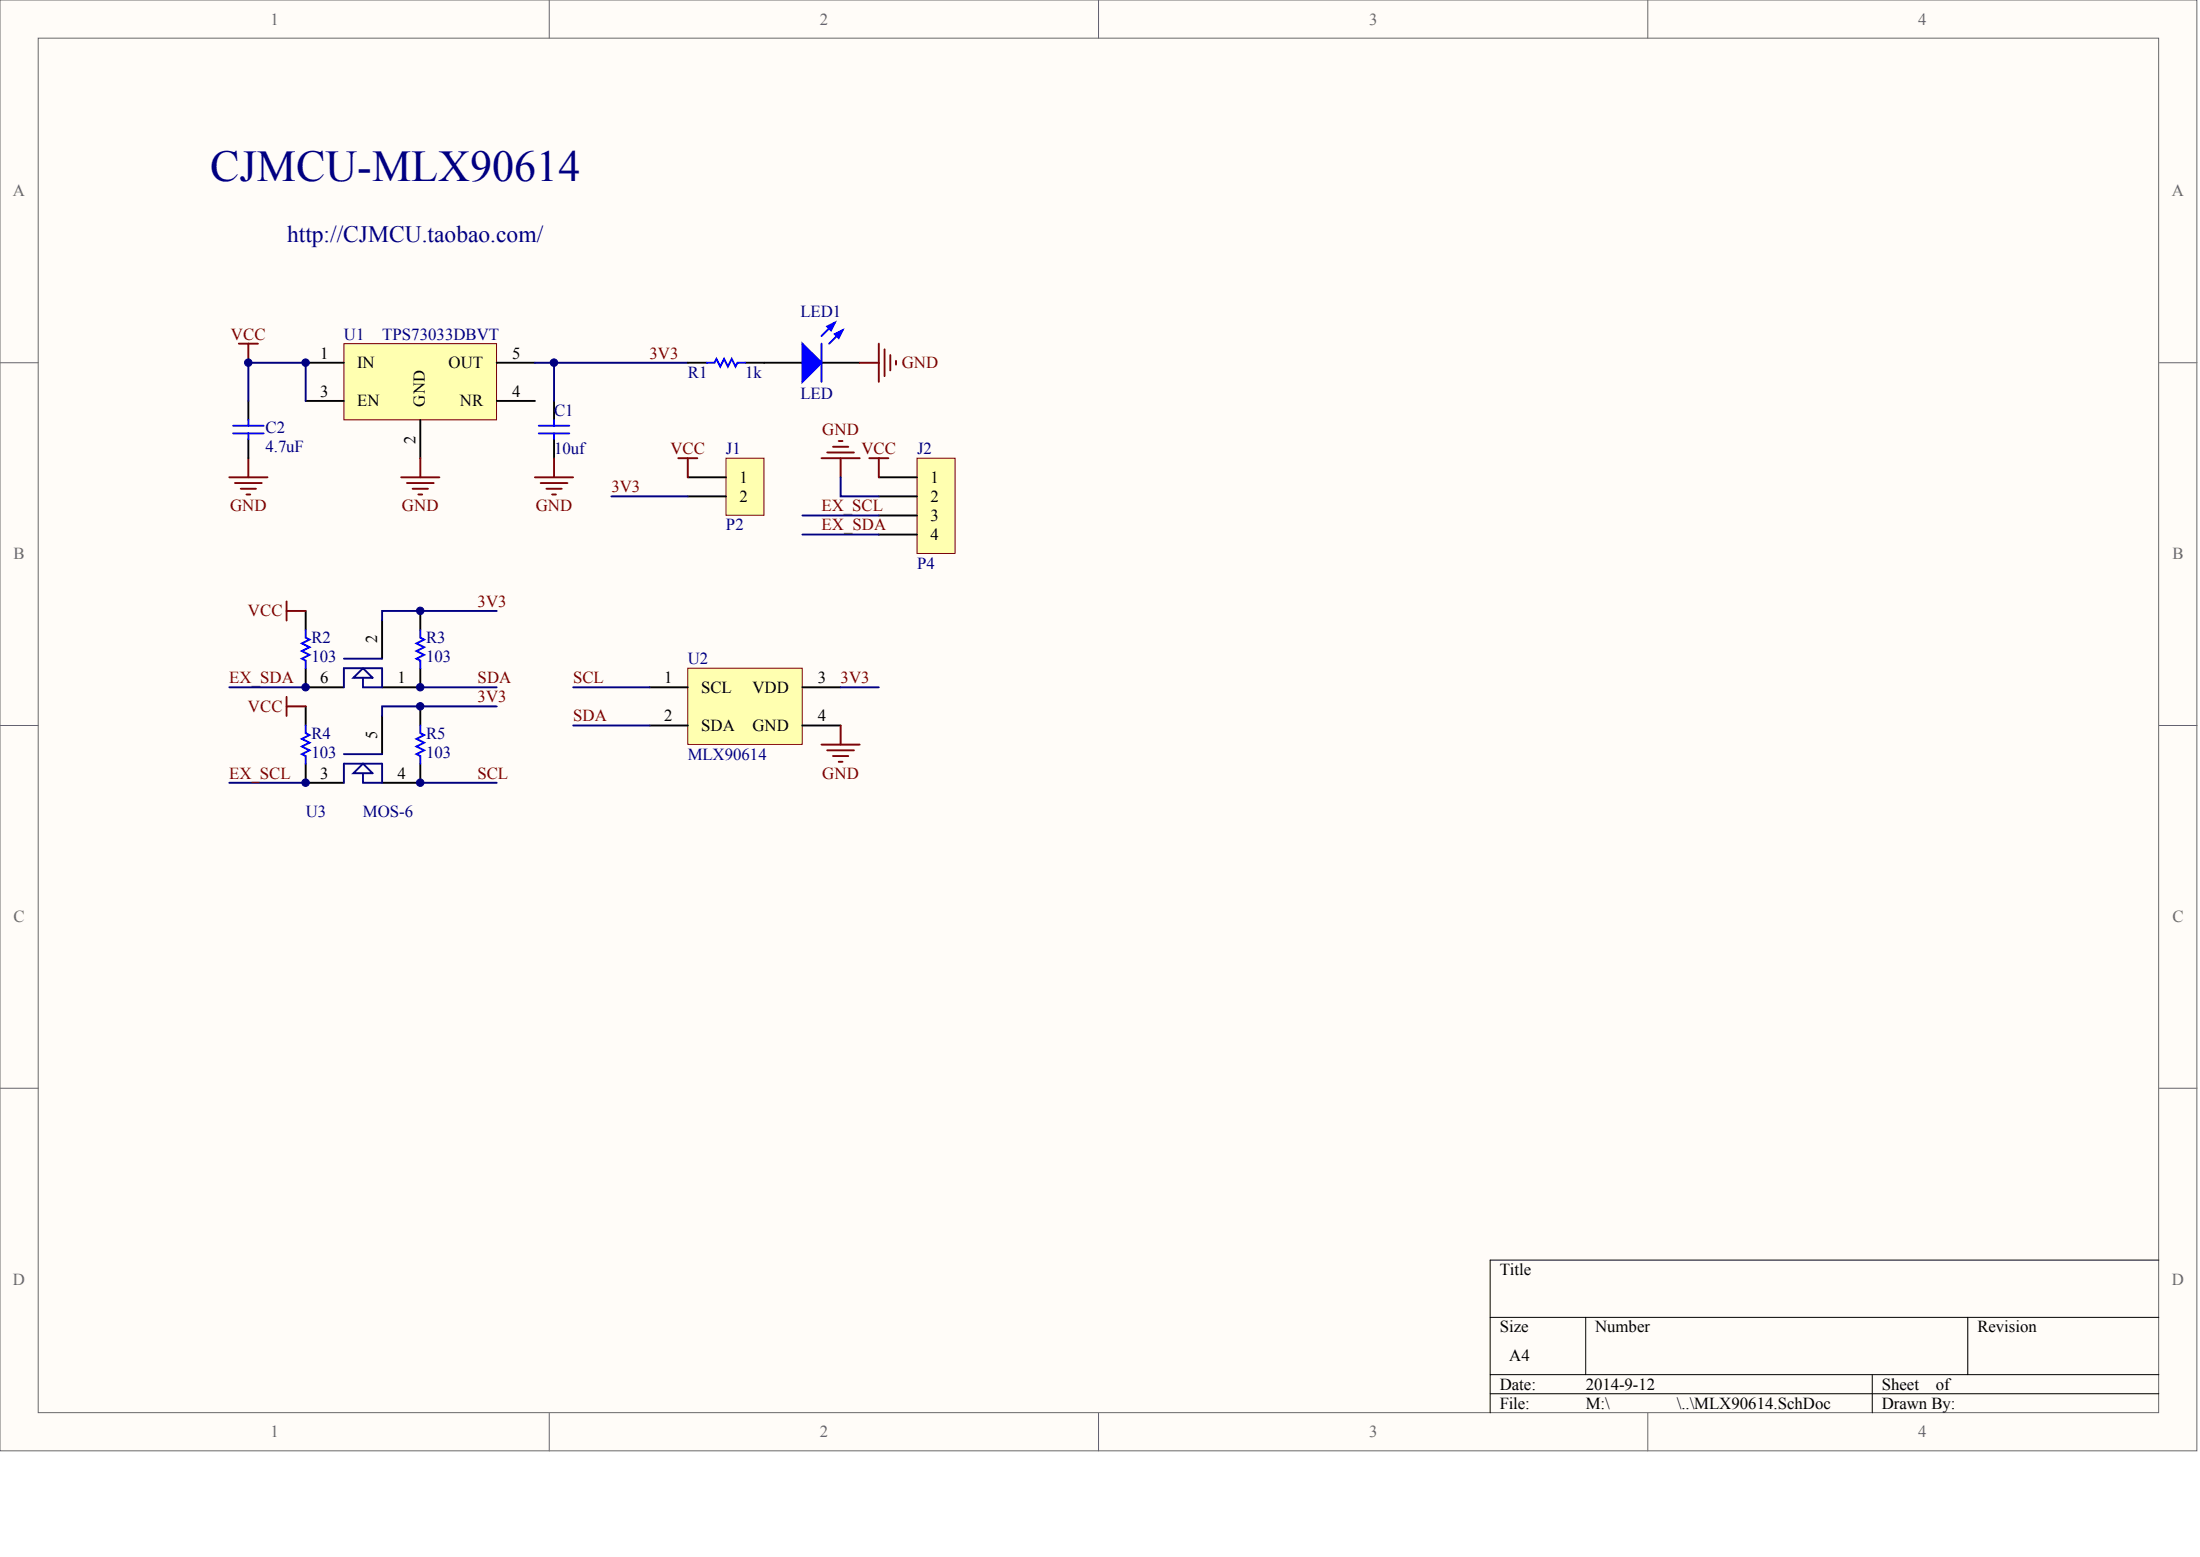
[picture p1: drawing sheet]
<svg xmlns="http://www.w3.org/2000/svg" width="840mm" height="594mm" viewBox="0 0 840 594" stroke-linecap="round" stroke-linejoin="round" font-family="sans-serif">
<g fill="#fffcf8" stroke="#696969" stroke-width=".38">
<path d="M0 0h838.4v553.6h-838.4z"/>
<path d="M14.6 14.6h809.2v524.4h-809.2z"/>
</g>
<path d="M209.6 0v14.6M419.2 0v14.6M628.9 0v14.6M0 138.4h14.6M823.9 138.4h14.6M0 276.8h14.6M823.9 276.8h14.6M0 415.2h14.6M823.9 415.2h14.6M209.6 539.1v14.5M419.2 539.1v14.5M628.9 539.1v14.5" fill="none" stroke="#696969" stroke-width=".38"/>
<path d="M823.9 480.8h-255.2v58.3M568.7 502.6h255.2M605.2 502.6v21.9M751 502.6v21.9M568.7 524.5h255.2M568.7 531.8h255.2M714.5 524.5v14.6" fill="none" stroke="#000" stroke-width=".38"/>
<path d="M262.5 255h43.7v29h-43.7z" fill="#ffffb0" stroke="#800000" stroke-width=".38"/>
<g fill="none" stroke="#000" stroke-width=".73">
<path d="M116.7 233.1v7.3M145.8 236.8v14.5M160.4 233.1v7.3M116.7 255v7.2h14.5M160.4 255v7.2h-14.6M116.7 269.5v7.3M145.8 273.2v14.5M160.4 269.5v7.3M247.9 262.2h14.6M247.9 276.8h14.6M306.2 262.2h14.6M306.2 276.8h14.6"/>
<path d="M116.7 291.4v7.3h14.5M160.4 291.4v7.3h-14.6"/>
</g>
<path d="M131.2 251.3h14.6M134.9 258.6l3.6-3.6 3.7 3.6zM138.5 258.6v3.6h7.3v-7.2h-14.6v7.2M131.2 287.7h14.6M134.9 295l3.6-3.6 3.7 3.6zM138.5 295v3.7h7.3v-7.3h-14.6v7.3" fill="none" stroke="#11037f" stroke-width=".73"/>
<path d="M116.7 240.4v2.9l1.4 .7-2.9 1.5 2.9 1.5-2.9 1.4 2.9 1.5-2.9 1.4 1.5 .7v3M160.4 240.4v2.9l1.5 .7-3 1.5 3 1.5-3 1.4 3 1.5-3 1.4 1.5 .7v3M116.7 276.8v2.9l1.4 .8-2.9 1.4 2.9 1.5-2.9 1.4 2.9 1.5-2.9 1.4 1.5 .8v2.9M160.4 276.8v2.9l1.5 .8-3 1.4 3 1.5-3 1.4 3 1.5-3 1.4 1.5 .8v2.9" fill="none" stroke="#00f" stroke-width=".73"/>
<path d="M189.6 233.1h-43.8v3.7M87.5 262.2h29.2M160.4 262.2h29.2M189.6 269.5h-43.8v3.7M218.7 262.2h29.2M218.7 276.8h29.2M87.5 298.7h29.2M160.4 298.7h29.2" fill="none" stroke="#000080" stroke-width=".73"/>
<path d="M109.4 229.5v7.3M109.4 233.1h7.3M109.4 265.9v7.3M109.4 269.5h7.3" fill="none" stroke="#800000" stroke-width=".73"/>
<path d="M131.2 131.1h58.3v29.1h-58.3z" fill="#ffffb0" stroke="#800000" stroke-width=".38"/>
<path d="M116.7 138.4h14.5M189.6 138.4h14.6M262.5 138.4h7.3M284.4 138.4h21.8M313.5 138.4h14.6M94.8 153v7.3M116.7 153h14.5M189.6 153h14.6M211.4 153v7.3M94.8 167.5v7.3M160.4 160.3v14.5M211.4 167.5v7.3" fill="none" stroke="#000" stroke-width=".73"/>
<g fill="none" stroke="#800000" stroke-width=".73">
<path d="M91.1 131.1h7.3M94.8 131.1v7.3M328.1 138.4h7.3M335.4 131.1v14.6M337.6 133.3v10.2M339.8 135.5v5.8M342 137.7v1.4M94.8 174.8v7.3M160.4 174.8v7.3M211.4 174.8v7.3M87.5 182.1h14.6M89.7 184.3h10.2"/>
<path d="M91.9 186.5h5.8M94.1 188.7h1.4M153.1 182.1h14.6M155.3 184.3h10.2M157.5 186.5h5.8M159.7 188.7h1.4M204.2 182.1h14.5M206.3 184.3h10.2M208.5 186.5h5.9M210.7 188.7h1.5M320.8 276.8v7.3M313.5 284.1h14.6"/>
<path d="M315.7 286.3h10.2M317.9 288.5h5.8M320.1 290.7h1.4"/>
</g>
<path d="M269.8 138.4h2.9l.7-1.5 1.5 3 1.4-3 1.5 3 1.5-3 1.4 3 .7-1.5h3M313.5 131.1v14.6M318.6 123.1l-5.1 5.1M321.5 126l-5.1 5.1M89 162.4h11.6M89 165.4h11.6M94.8 160.3v2.1M94.8 165.4v2.1M205.6 162.4h11.7M205.6 165.4h11.7M211.4 160.3v2.1M211.4 165.4v2.1" fill="none" stroke="#00f" stroke-width=".73"/>
<path d="M204.2 138.4h58.3M211.4 138.4v14.6M94.8 153v-14.6h21.9v14.6M320.8 262.2h14.6" fill="none" stroke="#000080" stroke-width=".73"/>
<g fill="#00f" stroke="#00f" stroke-width=".73">
<path d="M306.2 131.1l7.3 7.3-7.3 7.3z"/>
<path d="M318.6 127.5l2.9-1.5-1.4 2.9z"/>
<path d="M315.7 124.6l2.9-1.5-1.4 2.9z"/>
</g>
<path d="M277.1 174.8h14.5v21.8h-14.5z" fill="#ffffb0" stroke="#800000" stroke-width=".38"/>
<path d="M262.5 182.1h14.6M262.5 189.4h14.6" fill="none" stroke="#000" stroke-width=".73"/>
<path d="M258.8 174.8h7.3M262.5 174.8v7.3" fill="none" stroke="#800000" stroke-width=".73"/>
<path d="M233.3 189.4h29.2" fill="none" stroke="#000080" stroke-width=".73"/>
<path d="M350 174.8h14.5v36.4h-14.5z" fill="#ffffb0" stroke="#800000" stroke-width=".38"/>
<path d="M335.4 182.1h14.6M335.4 189.4h14.6M335.4 196.7h14.6M335.4 204h14.6" fill="none" stroke="#000" stroke-width=".73"/>
<path d="M313.5 174.8h14.6M315.7 172.6h10.2M317.9 170.5h5.8M320.1 168.3h1.4M320.8 174.8v7.3M331.7 174.8h7.3M335.4 174.8v7.3" fill="none" stroke="#800000" stroke-width=".73"/>
<path d="M306.2 196.7h29.2M320.8 182.1v7.3h14.6M306.2 204h29.2" fill="none" stroke="#000080" stroke-width=".73"/>
<g fill="#000080" stroke="#000080" stroke-width=".38">
<circle cx="94.7" cy="138.4" r="1.42"/>
<circle cx="116.6" cy="298.6" r="1.42"/>
<circle cx="116.6" cy="262.2" r="1.42"/>
<circle cx="116.6" cy="138.4" r="1.42"/>
<circle cx="160.4" cy="298.6" r="1.42"/>
<circle cx="160.4" cy="269.5" r="1.42"/>
<circle cx="160.4" cy="262.2" r="1.42"/>
<circle cx="160.4" cy="233.1" r="1.42"/>
<circle cx="211.4" cy="138.4" r="1.42"/>
</g>
<text font-size="16.8" fill="#000080" x="80.2" y="68.9">CJMCU-MLX90614</text>
<text font-size="9" fill="#000080" x="109.5" y="92.5">http://CJMCU.taobao.com/</text>
<g font-size="6.4" fill="#696969">
<text x="103.2" y="9.3">1</text>
<text x="312.9" y="9.3">2</text>
<text x="522.5" y="9.3">3</text>
<text x="732.1" y="9.3">4</text>
<text x="5" y="74.9">A</text>
<text x="828.9" y="74.9">A</text>
<text x="5.2" y="213.3">B</text>
<text x="829.1" y="213.3">B</text>
<text x="5.2" y="351.7">C</text>
<text x="829.1" y="351.7">C</text>
<text x="5" y="490.1">D</text>
<text x="828.9" y="490.1">D</text>
<text x="103.2" y="548.4">1</text>
<text x="312.9" y="548.4">2</text>
<text x="522.5" y="548.4">3</text>
<text x="732.1" y="548.4">4</text>
</g>
<g font-size="6.4" fill="#000080">
<text x="305.5" y="120.8">LED1</text>
<text x="131.2" y="129.5">U1</text>
<text x="145.8" y="129.5">TPS73033DBVT</text>
<text x="262.5" y="144.1">R1</text>
<text x="284.4" y="144.1">1k</text>
<text x="305.5" y="152.1">LED</text>
<text x="211.4" y="158.7">C1</text>
<text x="101.3" y="165.2">C2</text>
<text x="101.3" y="172.5">4.7uF</text>
<text x="211.4" y="173.3">10uf</text>
<text x="277.1" y="173.3">J1</text>
<text x="350" y="173.3">J2</text>
<text x="277.1" y="202.4">P2</text>
<text x="350" y="217">P4</text>
<text x="118.8" y="245.4">R2</text>
<text x="162.6" y="245.4">R3</text>
<text x="118.8" y="252.7">103</text>
<text x="162.6" y="252.7">103</text>
<text x="262.5" y="253.4">U2</text>
<text x="118.8" y="281.8">R4</text>
<text x="162.6" y="281.8">R5</text>
<text x="118.8" y="289.1">103</text>
<text x="162.6" y="289.1">103</text>
<text x="262.5" y="289.8">MLX90614</text>
<text x="116.7" y="311.7">U3</text>
<text x="138.5" y="311.7">MOS-6</text>
</g>
<g font-size="6.4" fill="#800000">
<text x="88.2" y="129.5">VCC</text>
<text x="247.9" y="136.8">3V3</text>
<text x="344.1" y="140.5">GND</text>
<text x="313.8" y="166">GND</text>
<text x="255.8" y="173.3">VCC</text>
<text x="328.8" y="173.3">VCC</text>
<text x="233.3" y="187.8">3V3</text>
<text x="87.8" y="195.1">GND</text>
<text x="153.4" y="195.1">GND</text>
<text x="204.4" y="195.1">GND</text>
<text x="313.5" y="195.1">EX_SCL</text>
<text x="313.5" y="202.4">EX_SDA</text>
<text x="182.3" y="231.5">3V3</text>
<text x="94.6" y="235.2">VCC</text>
<text x="87.5" y="260.7">EX_SDA</text>
<text x="182.3" y="260.7">SDA</text>
<text x="218.7" y="260.7">SCL</text>
<text x="320.8" y="260.7">3V3</text>
<text x="182.3" y="268">3V3</text>
<text x="94.6" y="271.6">VCC</text>
<text x="218.7" y="275.2">SDA</text>
<text x="87.5" y="297.1">EX_SCL</text>
<text x="182.3" y="297.1">SCL</text>
<text x="313.8" y="297.1">GND</text>
</g>
<g font-size="6.4">
<text x="122.2" y="136.8">1</text>
<text x="195.4" y="136.8">5</text>
<text x="136.3" y="140.5">IN</text>
<text x="171.2" y="140.5">OUT</text>
<text x="122.2" y="151.4">3</text>
<text x="136.3" y="155">EN</text>
<text x="175.5" y="155">NR</text>
<text x="195.4" y="151.4">4</text>
<text x="282.2" y="184.2">1</text>
<text x="355.1" y="184.2">1</text>
<text x="282.2" y="191.5">2</text>
<text x="355.1" y="191.5">2</text>
<text x="355.1" y="198.8">3</text>
<text x="355.1" y="206">4</text>
<text x="122.2" y="260.7">6</text>
<text x="151.7" y="260.7">1</text>
<text x="253.4" y="260.7">1</text>
<text x="312.1" y="260.7">3</text>
<text x="267.6" y="264.3">SCL</text>
<text x="287.1" y="264.3">VDD</text>
<text x="253.4" y="275.2">2</text>
<text x="312.1" y="275.2">4</text>
<text x="267.6" y="278.9">SDA</text>
<text x="287.1" y="278.9">GND</text>
<text x="122.2" y="297.1">3</text>
<text x="151.7" y="297.1">4</text>
<text x="572.4" y="486.5">Title</text>
<text x="572.4" y="508.4">Size</text>
<text x="608.8" y="508.4">Number</text>
<text x="754.6" y="508.4">Revision</text>
<text x="576" y="519.3">A4</text>
<text x="572.4" y="530.2">Date:</text>
<text x="605.2" y="530.2">2014-9-12</text>
<text x="718.2" y="530.2">Sheet</text>
<text x="738.8" y="530.2">of</text>
<text x="572.4" y="537.5">File:</text>
<text x="605.2" y="537.5">M:\</text>
<text x="640" y="537.5">\..\MLX90614.SchDoc</text>
<text x="718.2" y="537.5">Drawn By:</text>
</g>
<g font-size="6.3">
<text x="162.2" y="155.2" transform="rotate(-90 162.2 155.2)">GND</text>
<text x="158.5" y="169.4" transform="rotate(-90 158.5 169.4)">2</text>
<text x="144" y="245.5" transform="rotate(-90 144 245.5)">2</text>
<text x="144" y="281.9" transform="rotate(-90 144 281.9)">5</text>
</g>
</svg>
